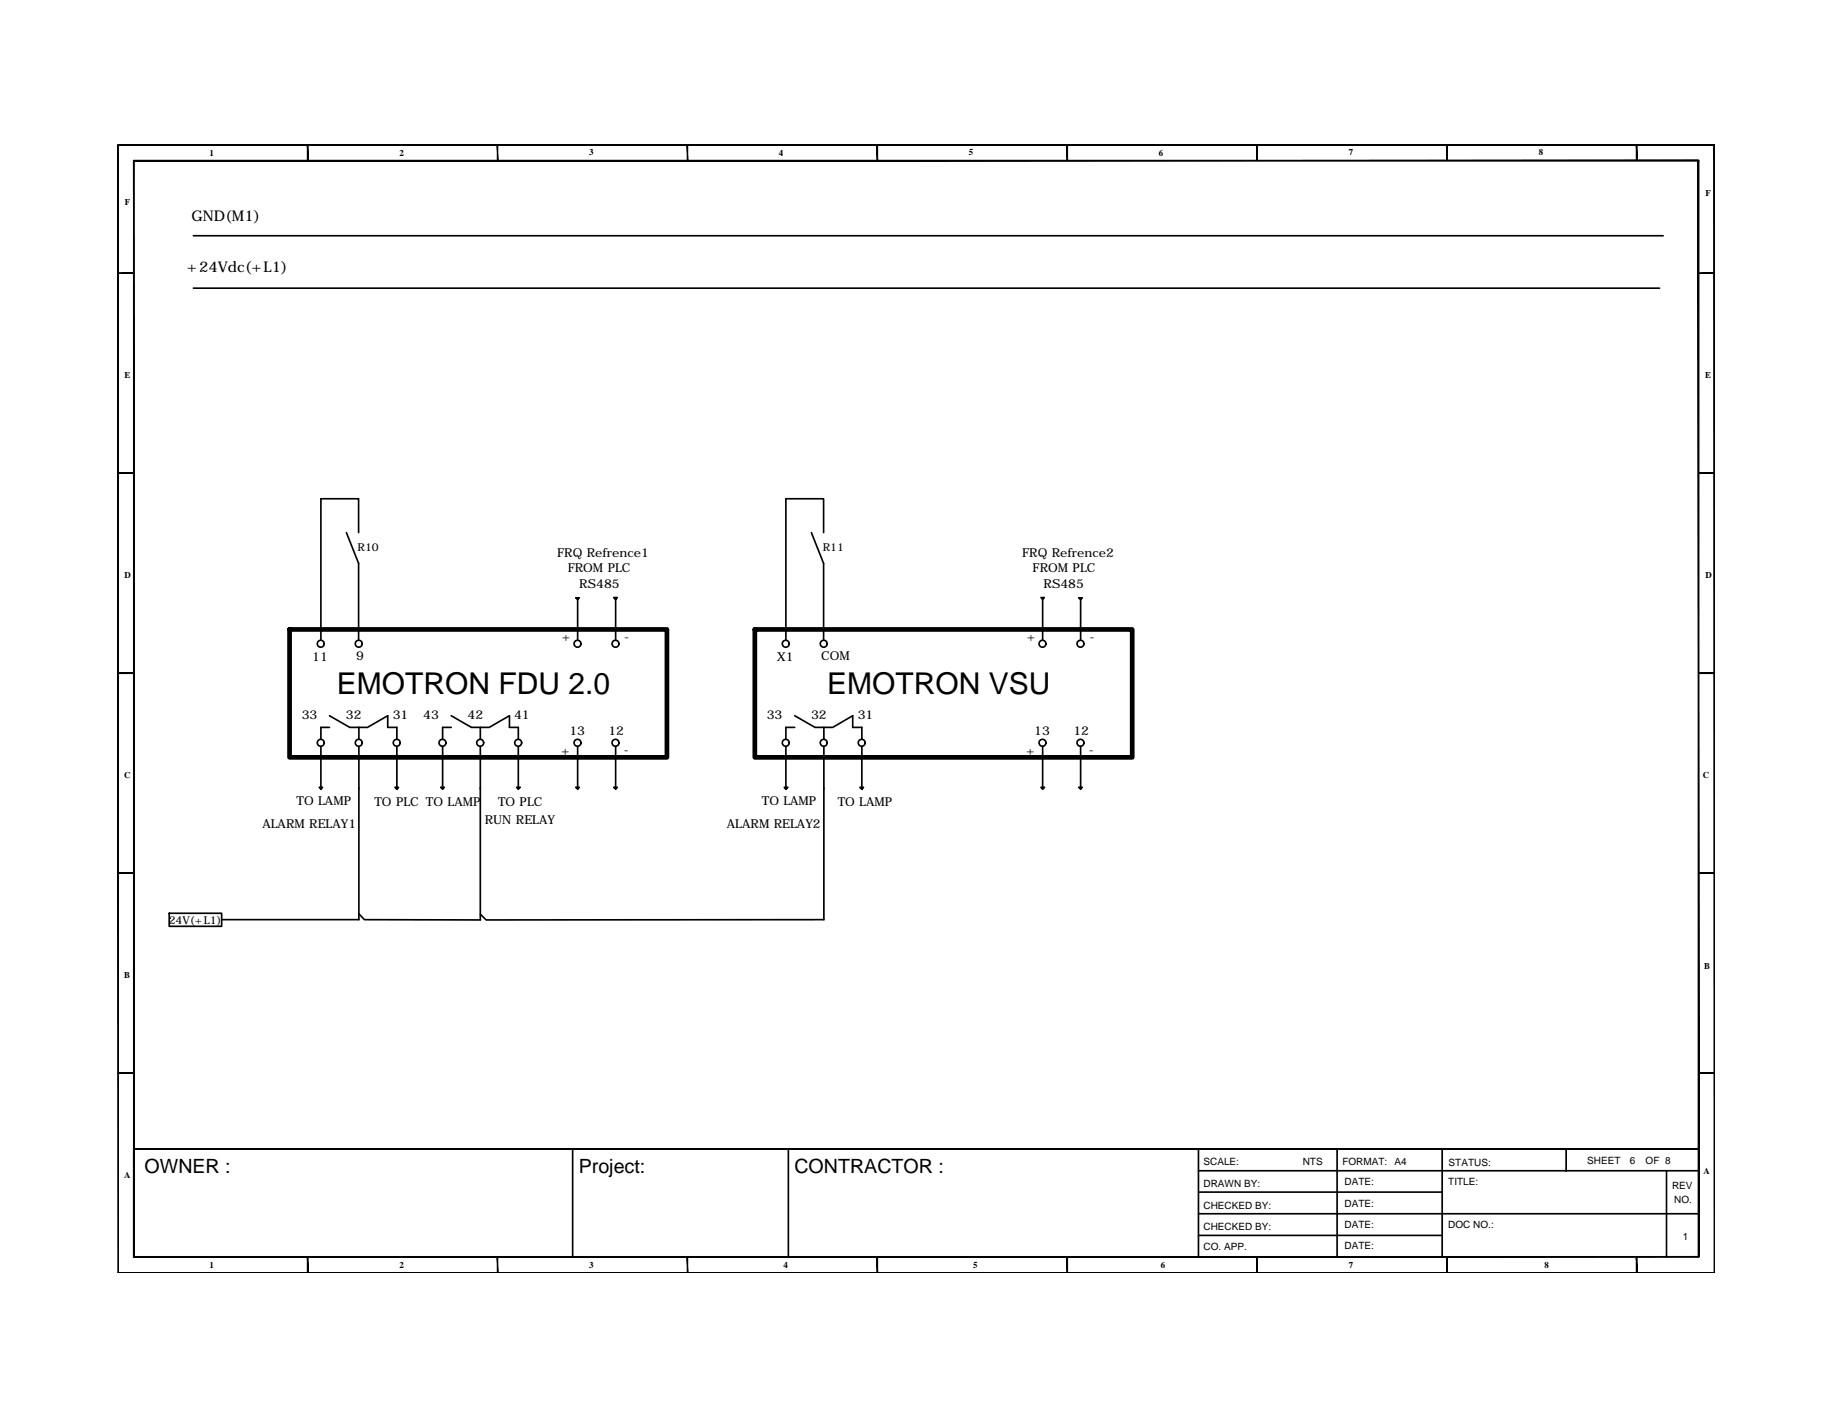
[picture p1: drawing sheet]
<svg xmlns="http://www.w3.org/2000/svg" width="279mm" height="216mm" viewBox="0 0 279 216" stroke-linecap="round" stroke-linejoin="round" font-family="sans-serif">
<!-- layer: FRAME -->
<g fill="#000" stroke="#000" stroke-width=".15">
<path d="M18 22.1v.1l243.8-.1zM18 22.2l243.8-.1v.1z"/>
<path d="M20.4 24.5l.1 167.3v-167.3zM20.4 24.5l.1 167.3h-.1z"/>
<path d="M46.9 22.1l.1 2.4v-2.4zM46.9 22.1l.1 2.4h-.1z"/>
<path d="M75.9 22.1l.1 2.4v-2.4zM75.9 22.1l.1 2.4h-.1z"/>
<path d="M104.9 22.1l.1 2.4v-2.4zM104.9 22.1l.1 2.4h-.1z"/>
<path d="M133.9 22.1l.1 2.4v-2.4zM133.9 22.1l.1 2.4h-.1z"/>
<path d="M162.9 22.1l.1 2.4v-2.4zM162.9 22.1l.1 2.4h-.1z"/>
<path d="M191.9 22.1l.1 2.4v-2.4zM191.9 22.1l.1 2.4h-.1z"/>
<path d="M220.9 22.1l.1 2.4v-2.4zM220.9 22.1l.1 2.4h-.1z"/>
<path d="M249.8 22.1l.2 2.4v-2.4zM249.8 22.1l.2 2.4h-.2z"/>
<path d="M20.4 24.6h238.9v-.1zM20.4 24.5h238.9l-238.9 .1z"/>
<path d="M261.7 22.1l.1 172.1zM261.7 22.1l.1 172.1z"/>
<path d="M18 41.6v.1l2.4-.1zM18 41.7l2.4-.1v.1z"/>
<path d="M259.3 41.6v.1l2.5-.1zM259.3 41.7l2.5-.1v.1z"/>
<path d="M18 72.1v.1l2.4-.1zM18 72.2l2.4-.1v.1z"/>
<path d="M259.3 72.1v.1l2.5-.1zM259.3 72.2l2.5-.1v.1z"/>
<path d="M18 102.6v.2l2.4-.2zM18 102.8l2.4-.2v.2z"/>
<path d="M259.3 102.6v.2l2.5-.2zM259.3 102.8l2.5-.2v.2z"/>
<path d="M18 133.2v.1l2.4-.1zM18 133.3l2.4-.1v.1z"/>
<path d="M259.3 133.2v.1l2.5-.1zM259.3 133.3l2.5-.1v.1z"/>
<path d="M18 163.7v.1l2.4-.1zM18 163.8l2.4-.1v.1z"/>
<path d="M259.3 163.7v.1l2.5-.1zM259.3 163.8l2.5-.1v.1z"/>
<path d="M18 22.1v172.1h.1zM18 22.1h.1v172.1z"/>
<path d="M20.4 191.7v.1l238.9-.1zM20.4 191.8l238.9-.1v.1z"/>
<path d="M46.9 191.8l.1 2.4v-2.4zM46.9 191.8l.1 2.4h-.1z"/>
<path d="M75.9 191.8l.1 2.4v-2.4zM75.9 191.8l.1 2.4h-.1z"/>
<path d="M104.9 191.8l.1 2.4v-2.4zM104.9 191.8l.1 2.4h-.1z"/>
<path d="M133.9 191.8v2.4h.1zM133.9 191.8h.1v2.4z"/>
<path d="M162.9 191.8l.1 2.4v-2.4zM162.9 191.8l.1 2.4h-.1z"/>
<path d="M191.9 191.8l.1 2.4v-2.4zM191.9 191.8l.1 2.4h-.1z"/>
<path d="M220.9 191.8l.1 2.4v-2.4zM220.9 191.8l.1 2.4h-.1z"/>
<path d="M249.8 191.8l.2 2.4v-2.4zM249.8 191.8l.2 2.4h-.2z"/>
<path d="M259.3 24.5v167.3h.1zM259.3 24.5h.1v167.3z"/>
<path d="M18 194.2h243.8zM18 194.2h243.8z"/>
</g>
<path d="M20.4 175.3h238.9zM20.4 175.3v16.5M183 178.6h76.2M183 175.3v16.5M183 181.9h37.2M183 185.2h76.2M183 188.5h37.2" fill="none" stroke="#000" stroke-width=".25"/>
<!-- layer: 0 -->
<g fill="none" stroke="#000" stroke-width=".25">
<path d="M29.5 36h224.4M29.5 44h223.9M54.8 81.3v-5.2h-5.8v21.6M54.8 86v11.7M87.9 91.2h.5l-.2 .3zM88.2 91.2v6.5M93.7 91.2h.5l-.2 .3zM94 91.2v6.5M125.7 81.3v-5.2h-5.7v21.6M125.7 86v11.7M158.9 91.2h.5l-.2 .2zM159.2 91.2v6.5"/>
<path d="M164.7 91.2h.5l-.2 .3zM165 91.2v6.5M49 113.9v6.5M50.3 111h-1.3v1.8M50.3 109.2l3.1 1.8h1.4M54.8 111h1.3l3.1-1.8v1.8h1.4v1.8M54.8 113.9v26.4h-21M54.8 111v1.8M60.6 113.9v6.5M67.6 113.9v6.5M68.9 111h-1.3v1.8M68.9 109.2l3.1 1.8h1.3"/>
<path d="M73.3 113.9v26.5l-17.7-.1-.8-.9M73.3 111h1.4l3.1-1.8v1.8h1.3v1.8M73.3 111v1.8M79.1 113.9v6.5M88.2 113.9v6.5M94 113.9v6.5M120 113.9v6.5M121.3 111h-1.3v1.8M121.3 109.2l3.1 1.8h1.4M125.8 111h1.3l3.1-1.8v1.8h1.4v1.8M125.8 113.9v26.4l-51.6 .1-.9-.9M125.8 111v1.8"/>
<path d="M131.6 113.9v6.5M159.2 113.9v6.5M165 113.9v6.5M25.8 139.3h8v2h-8zM48.7 120.1h.5l-.2 .3zM60.3 120.1h.5l-.2 .3zM67.3 120.1h.5l-.2 .3zM78.9 120.1h.5l-.3 .3zM87.9 120.1h.5l-.2 .3zM93.7 120.1h.5l-.2 .3zM119.7 120.1h.6l-.3 .3zM131.3 120.1h.5l-.2 .3z"/>
<path d="M158.9 120.1h.6l-.3 .3zM164.7 120.1h.5l-.2 .3zM87.4 175.3v16.4M120.4 175.3v16.4M204.1 175.3v16.5M220.2 175.3v16.5M239.1 175.4v3.3M254.4 178.6v13.2"/>
<circle cx="49" cy="98.2" r=".53"/>
<circle cx="54.8" cy="98.2" r=".53"/>
<circle cx="88.2" cy="98.2" r=".53"/>
<circle cx="94" cy="98.2" r=".53"/>
<circle cx="120" cy="98.2" r=".53"/>
<circle cx="125.8" cy="98.2" r=".53"/>
<circle cx="159.2" cy="98.2" r=".53"/>
<circle cx="165" cy="98.2" r=".53"/>
<circle cx="49" cy="113.3" r=".53"/>
<circle cx="54.8" cy="113.3" r=".53"/>
<circle cx="60.6" cy="113.3" r=".53"/>
<circle cx="67.6" cy="113.3" r=".53"/>
<circle cx="73.3" cy="113.3" r=".53"/>
<circle cx="79.1" cy="113.3" r=".53"/>
<circle cx="88.2" cy="113.3" r=".53"/>
<circle cx="94" cy="113.3" r=".53"/>
<circle cx="120" cy="113.3" r=".53"/>
<circle cx="125.8" cy="113.3" r=".53"/>
<circle cx="131.6" cy="113.3" r=".53"/>
<circle cx="159.2" cy="113.3" r=".53"/>
<circle cx="165" cy="113.3" r=".53"/>
</g>
<path d="M44.2 96h57.6v19.6h-57.6zM115.2 96h57.7v19.6h-57.7z" fill="none" stroke="#000" stroke-width=".72"/>
<!-- layer: SHEET -->
<path d="M52.9 81.3l1.9 4.7M123.9 81.3l1.8 4.7" fill="none" stroke="#000" stroke-width=".25"/>
<g font-size="4.6">
<text x="51.4" y="105.8">EMOTRON FDU 2.0</text>
<text x="126.3" y="105.8">EMOTRON VSU</text>
</g>
<g font-size="3">
<text x="22.1" y="179">OWNER :</text>
<text x="88.4" y="179">Project:</text>
<text x="121.3" y="179">CONTRACTOR :</text>
</g>
<g font-size="2.3">
<text x="29.2" y="33.7">GND(M1)</text>
<text x="28.5" y="41.4">+24Vdc(+L1)</text>
</g>
<g font-size="1.9">
<text x="85.1" y="85">FRQ Refrence1</text>
<text x="86.7" y="87.3">FROM PLC</text>
<text x="88.4" y="89.8">RS485</text>
<text x="156.1" y="85">FRQ Refrence2</text>
<text x="157.7" y="87.3">FROM PLC</text>
<text x="159.3" y="89.8">RS485</text>
<text x="47.7" y="100.8">11</text>
<text x="54.4" y="100.7">9</text>
<text x="85.8" y="97.9">+</text>
<text x="95.3" y="97.8">-</text>
<text x="118.7" y="100.8">X1</text>
<text x="125.4" y="100.7">COM</text>
<text x="156.8" y="97.9">+</text>
<text x="166.3" y="97.8">-</text>
<text x="46.1" y="109.8">33</text>
<text x="52.8" y="109.8">32</text>
<text x="60" y="109.8">31</text>
<text x="64.6" y="109.8">43</text>
<text x="71.4" y="109.8">42</text>
<text x="78.5" y="109.8">41</text>
<text x="86.9" y="112.2">13</text>
<text x="92.9" y="112.1">12</text>
<text x="117.1" y="109.8">33</text>
<text x="123.8" y="109.8">32</text>
<text x="131" y="109.8">31</text>
<text x="157.9" y="112.2">13</text>
<text x="163.9" y="112.1">12</text>
<text x="85.7" y="115.1">+</text>
<text x="95.3" y="115">-</text>
<text x="156.7" y="115.1">+</text>
<text x="166.3" y="115">-</text>
<text x="45.3" y="122.8">TO LAMP</text>
<text x="57.2" y="123">TO PLC TO LAMP</text>
<text x="74" y="125.8">RUN RELAY</text>
<text x="76" y="123">TO PLC</text>
<text x="116.3" y="122.8">TO LAMP</text>
<text x="127.9" y="123">TO LAMP</text>
<text x="40.1" y="126.3">ALARM RELAY1</text>
<text x="111" y="126.3">ALARM RELAY2</text>
</g>
<g font-size="1.7">
<text x="54.6" y="84.1">R10</text>
<text x="125.6" y="84.1">R11</text>
<text x="25.8" y="141">24V(+L1)</text>
</g>
<g font-size="1.5">
<text x="183.7" y="177.8">SCALE:</text>
<text x="198.9" y="177.8">NTS</text>
<text x="204.9" y="177.8">FORMAT:</text>
<text x="212.9" y="177.8">A4</text>
<text x="221.2" y="177.9">STATUS:</text>
<text x="242.3" y="177.7">SHEET</text>
<text x="248.8" y="177.7">6</text>
<text x="251.2" y="177.7">OF 8</text>
<text x="183.7" y="184.4">CHECKED BY:</text>
<text x="183.7" y="181">DRAWN BY:</text>
<text x="205.3" y="184.1">DATE:</text>
<text x="205.3" y="180.8">DATE:</text>
<text x="221.1" y="180.8">TITLE:</text>
<text x="255.3" y="181.4">REV</text>
<text x="255.6" y="183.5">NO.</text>
<text x="183.7" y="190.7">CO. APP.</text>
<text x="183.7" y="187.6">CHECKED BY:</text>
<text x="205.3" y="190.6">DATE:</text>
<text x="205.3" y="187.4">DATE:</text>
<text x="221.1" y="187.4">DOC NO.:</text>
<text x="256.9" y="189.2">1</text>
</g>
<g font-size="1.4">
<text x="32" y="23.7">1</text>
<text x="61" y="23.7">2</text>
<text x="90" y="23.7">3</text>
<text x="118.9" y="23.7">4</text>
<text x="147.9" y="23.7">5</text>
<text x="176.9" y="23.7">6</text>
<text x="205.9" y="23.7">7</text>
<text x="234.9" y="23.7">8</text>
<text x="260.4" y="29.9">F</text>
<text x="19.1" y="31.3">F</text>
<text x="19" y="57.7">E</text>
<text x="260.3" y="57.7">E</text>
<text x="19" y="88.2">D</text>
<text x="260.4" y="88.2">D</text>
<text x="18.9" y="118.7">C</text>
<text x="260" y="118.7">C</text>
<text x="18.9" y="149.2">B</text>
<text x="260.2" y="147.9">B</text>
<text x="18.9" y="179.7">A</text>
<text x="260.1" y="179.1">A</text>
<text x="32" y="193.4">1</text>
<text x="61" y="193.4">2</text>
<text x="90" y="193.4">3</text>
<text x="119.6" y="193.4">4</text>
<text x="148.6" y="193.4">5</text>
<text x="177.2" y="193.4">6</text>
<text x="205.9" y="193.4">7</text>
<text x="235.8" y="193.4">8</text>
</g>
</svg>
